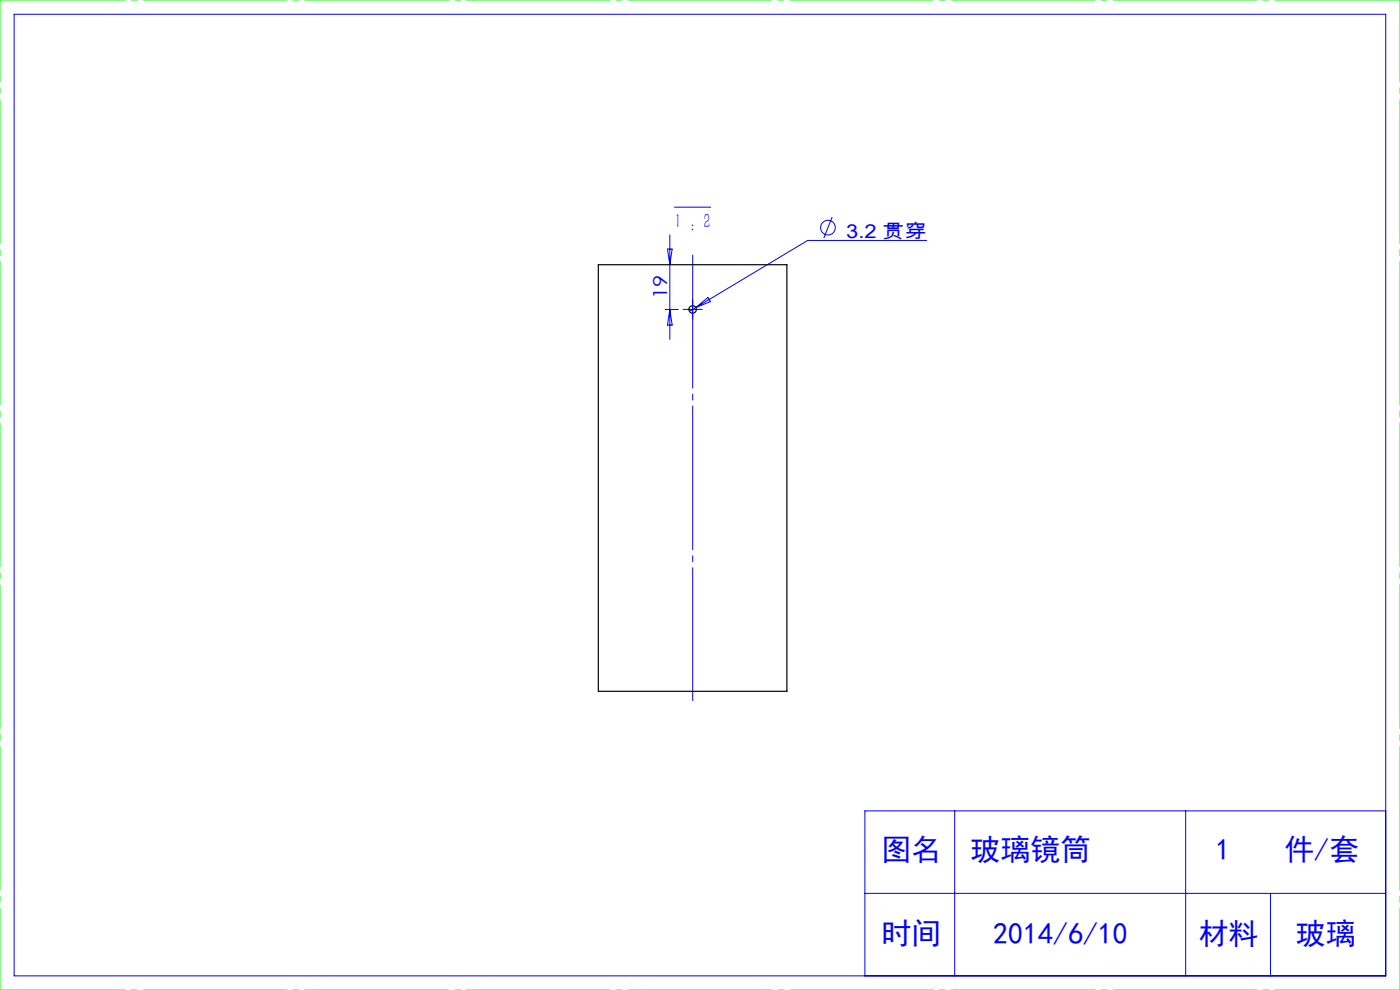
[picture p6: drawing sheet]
<svg xmlns="http://www.w3.org/2000/svg" width="297mm" height="210mm" viewBox="0 0 297 210" stroke-linecap="round" stroke-linejoin="round" font-family="sans-serif">
<g fill="none" stroke="#00f" stroke-width=".21">
<path d="M3 3h291v204h-291zM141.6 52.8h1l-.5 3.4zM142.1 49.8v22.2M143.1 43.9h7.7M176.5 46.1l-1.7 4.4M196.6 51h-25.3l-23.7 14.2M141.1 65.6h2.8M142.1 65.6l.5 3.4h-1zM145.7 65.6h2.5M146.9 64.4v2.5M147.6 65.2l-1.3 .9M147.6 65.2l2.6-2.1 .5 .9z"/>
<path d="M202.5 172v35M251.5 172v35M294 172h-110.5v35M183.5 189.5h110.5M269.5 189.5v17.5"/>
<circle cx="175.6" cy="48.3" r="1.55"/>
</g>
<path d="M145.7 65.6h-.8M147 64.4v-.8M147 66.9v.8M148.2 65.6h.8" fill="none" stroke="#00f" stroke-width=".21" stroke-dasharray="30.5 1.3 1.3 1.3"/>
<path d="M147 54.1v94.5" fill="none" stroke="#00f" stroke-width=".21" stroke-dasharray="30.5 1.3 1.3 1.3" stroke-dashoffset="2.3"/>
<path d="M0 0h297M0 210h297" fill="none" stroke="#0f0" stroke-width=".21" stroke-dasharray="30.5 1.3 1.3 1.3" stroke-dashoffset="3.9"/>
<path d="M0 210v-210M297 210v-210" fill="none" stroke="#0f0" stroke-width=".21" stroke-dasharray="30.5 1.3 1.3 1.3" stroke-dashoffset="13.1"/>
<g fill="none" stroke="#000" stroke-width=".25">
<path d="M126.9 56.2h40v90.4h-40z"/>
<circle cx="146.9" cy="65.6" r=".8"/>
</g>
<g font-size="6.3" fill="#00f">
<text x="187" y="182.5">图名</text>
<text x="205.9" y="182.5">玻璃镜筒</text>
<text x="257.8" y="182.5">1</text>
<text x="272.5" y="182.5">件/套</text>
<text x="187" y="200.3">时间</text>
<text x="210.7" y="200.3">2014/6/10</text>
<text x="254.3" y="200.3">材料</text>
<text x="274.9" y="200.3">玻璃</text>
</g>
<text font-size="4.4" fill="#00f" x="143.1" y="48.3">1 : 2</text>
<g font-size="4.1" fill="#00f">
<text x="179.5" y="50.4">3.2 贯穿</text>
<text x="141.5" y="63.5" transform="rotate(-90 141.5 63.5)">19</text>
</g>
</svg>
